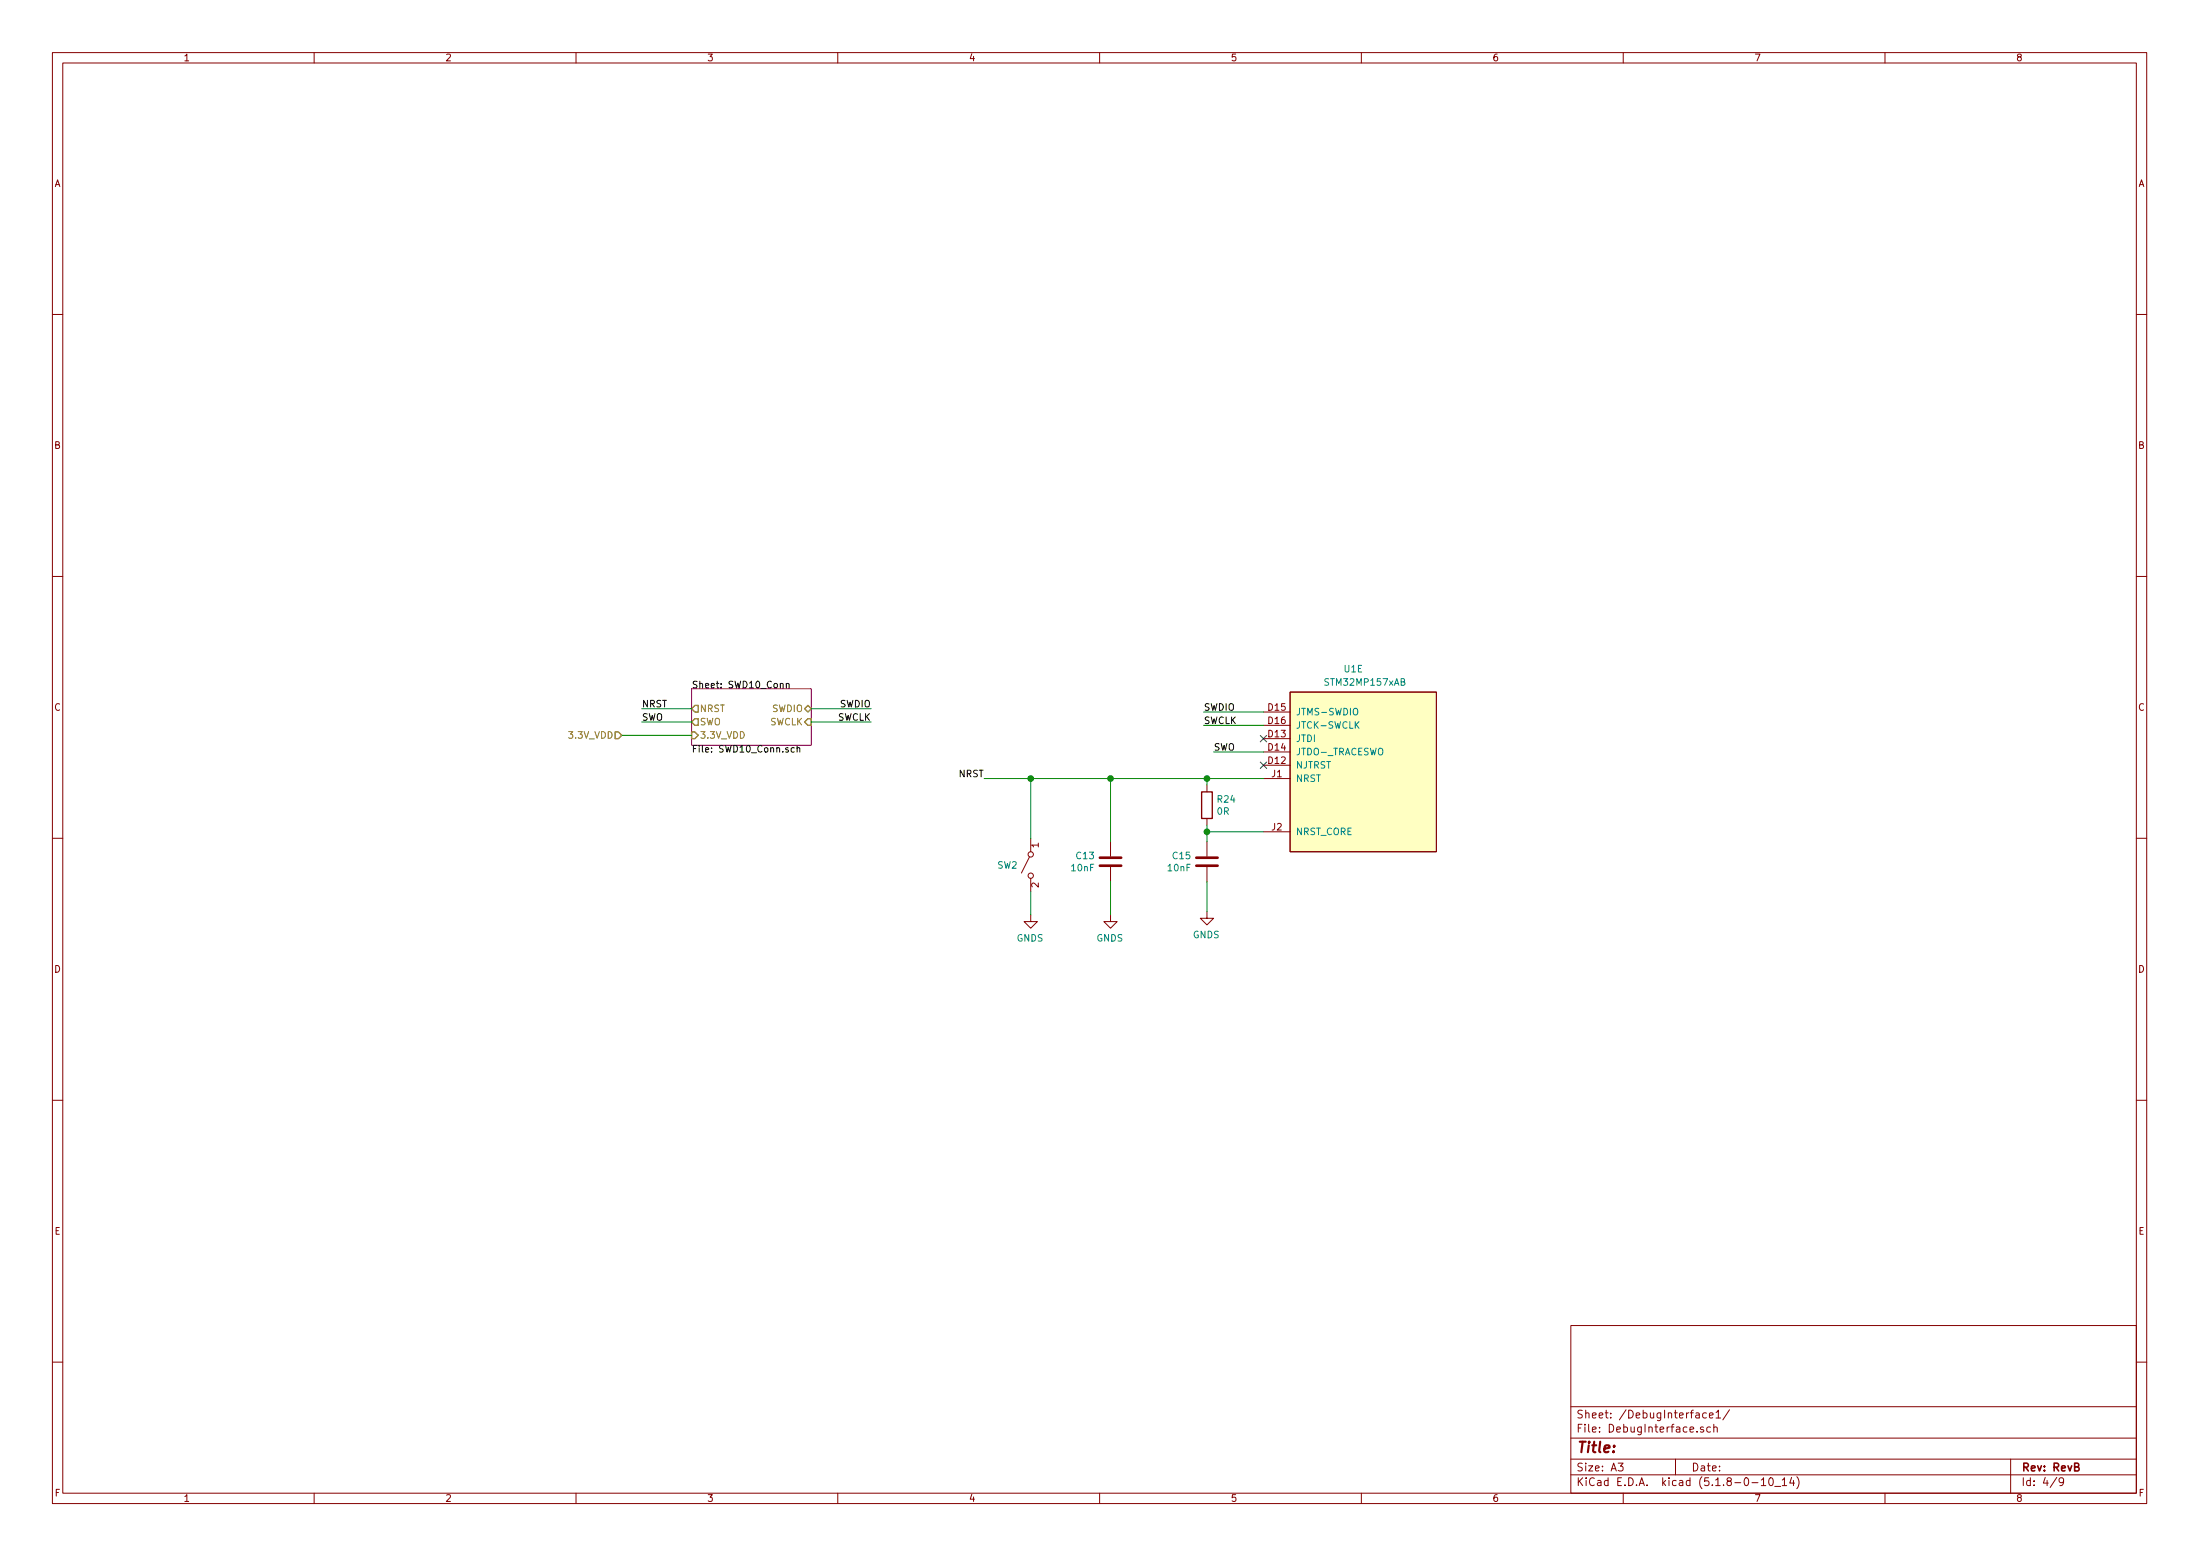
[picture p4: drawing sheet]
<svg xmlns="http://www.w3.org/2000/svg" width="420mm" height="297mm" viewBox="0 0 420 297" stroke-linecap="round" stroke-linejoin="round" font-family="sans-serif">
<g fill="none" stroke="#840000" stroke-width=".19">
<path d="M10 10h400v277h-400zM12 12h396v273.1h-396zM60 10v2M110 10v2M160 10v2M210 10v2M260 10v2M310 10v2M360 10v2M10 60h2M408 60h2M10 110h2"/>
<path d="M408 110h2M241.3 135.9h5.1M241.3 138.5h5.1M246.4 132.1h27.9v30.5h-27.9zM230.5 149.9v1.3M230.5 156.2v1.3M241.3 146.1h5.1M241.3 141h5.1M241.3 143.5h5.1M241.3 148.6h5.1M241.3 158.8h5.1M10 160h2"/>
<path d="M196.6 163.6l-1.5 3.1M196.8 174.7v1.2h-1.2l1.2 1.3 1.3-1.3h-1.3M196.8 160.1v2.5M196.8 167.7v2.5M212.1 174.7v1.2h-1.3l1.3 1.3 1.3-1.3h-1.3M212.1 160.7v2.8M212.1 165.5v2.8M230.5 174v1.3h-1.3l1.3 1.3 1.3-1.3h-1.3M230.5 160.7v2.8M230.5 165.5v2.8M408 160h2M10 210h2"/>
<path d="M408 210h2M300 253h108v32.1h-108zM10 260h2M300 278.5h108M300 274.5h108M300 268.5h108M309 279.3h1l-.5 .6 .4 .1v.7l-.2 .1-.7-.1M320 278.5v3M325.3 272.5a.37 .37 0 0 0-.6 .1l.1 .2 .5 .2 .1 .1-.2 .3-.5-.1M325.9 269.8l-.4-.1-.3 .3v.6l.3 .1 .4-.1M326.5 270.2l.7-.1-.1-.3-.4-.1-.2 .2v.7h.6M326.7 272.5l-.5-.1-.2 .3v.6l.2 .1 .5-.1"/>
<path d="M327.3 272.5h.1a.37 .37 0 0 1 .6 .1v.8M327.3 271.9v1.5M327.7 269.6l.5-.4v1.5M327.7 270.7h.9M330.3 269.1l-1.3 2M384 278.5v6.6M408 260h2M60 285.1v1.9M110 285.1v1.9M160 285.1v1.9M210 285.1v1.9M260 285.1v1.9"/>
<path d="M300 281.5h108M310 285.1v1.9M334.6 283h1.1M336.4 282.5l.4-.4v1.5M336.4 283.6h.8M337.9 282.3l.3-.2a.81 .81 0 0 1 .5 .6 .81 .81 0 0 1-.2 .8l-.2 .1a.79 .79 0 0 1-.4-1.3zM338.9 283.8h1.2M340.4 282.5l.4-.4v1.5M340.4 283.6h.8M342.2 282l-.4 1.1h.9M342.5 282.6v1M343.2 281.9a1.71 1.71 0 0 1 0 2.3"/>
<path d="M360 285.1v1.9M392.8 282l-1.3 2M394.1 282.7l-.3 .3h-.4l-.2-.3 .2-.5 .4-.1 .2 .2a1.19 1.19 0 0 1-.2 1.2l-.4 .1"/>
<circle cx="196.9" cy="167.2" r=".51"/>
<circle cx="196.9" cy="163.1" r=".51"/>
</g>
<path d="M396.2 280l.8-.1v-.4l-.3-.2h-.5v1.5h.6l.2-.1 .1-.4-.4-.3" fill="none" stroke="#840000" stroke-width=".3"/>
<path d="M132.1 131.5h22.8v10.8h-22.8z" fill="none" stroke="#840084" stroke-width=".19"/>
<path d="M149 130.6l.2-.1h.3l.1 .8M150.2 130.6l.1-.1h.3l.1 .8M150.2 130.5v.8M151.7 142.8l-.4-.1-.2 .3 .1 .5h.5M152.2 142.9l.2-.2 .3 .1 .1 .8M152.2 142.3v1.3" fill="none" stroke="#000" stroke-width=".19"/>
<path d="M117.5 139.7h.6l.6 .7-.6 .6h-.6zM132.1 139.7h.6l.6 .7-.6 .6h-.6zM132.7 134.7h.6v1.2h-.6l-.6-.6zM132.7 137.2h.6v1.3h-.6l-.6-.7zM153.7 135.3l.6-.6 .6 .6-.6 .6zM154.3 137.2h.6v1.3h-.6l-.6-.7z" fill="none" stroke="#848400" stroke-width=".25"/>
<path d="M229.5 151.2h2v5h-2z" fill="none" stroke="#840000" stroke-width=".25"/>
<path d="M246.4 132.1h27.9v30.5h-27.9z" fill="#ffffc2" stroke="#ffffc2" stroke-width=".19"/>
<path d="M258.5 135.4l.2-.2a.45 .45 0 0 1 .6 .4l-.2 .8h-.5a.92 .92 0 0 1-.1-1zM259 138.3l.5 .7M259.5 137.8l-.7 .7" fill="none" stroke="#008484" stroke-width=".19"/>
<path d="M210.1 165.3h4M210.1 163.7h4M228.5 165.3h4M228.5 163.7h4" fill="none" stroke="#840000" stroke-width=".51"/>
<g fill="none" stroke="#008400" stroke-width=".19">
<path d="M122.6 135.3h9.5M122.6 137.8h9.5M154.9 135.3h11.5M154.9 137.8h11.5M229.9 135.9h11.4M229.9 138.5h11.4M118.7 140.4h13.4M188 148.6h53.3M196.8 148.6v11.5M212.1 148.6v12.1M230.5 148.6v1.3M230.5 157.5v3.2"/>
<path d="M230.5 158.8h10.8M231.8 143.5h9.5M196.8 170.2v4.5M212.1 168.3v6.4M230.5 168.3v5.7"/>
</g>
<g fill="#008400" stroke="#008400" stroke-width=".25">
<circle cx="196.9" cy="148.6" r=".51"/>
<circle cx="212.1" cy="148.6" r=".51"/>
<circle cx="230.5" cy="158.8" r=".51"/>
<circle cx="230.5" cy="148.6" r=".51"/>
</g>
<path d="M240.7 140.4l1.2 1.2M240.7 145.5l1.2 1.2M241.9 140.4l-1.2 1.2M241.9 145.5l-1.2 1.2" fill="none" stroke="#000084" stroke-width=".19"/>
<text font-size="2.8" fill="#840000" x="301" y="277.3">Title:</text>
<g font-size="2.1" fill="#840000">
<text x="301" y="273.5">File: DebugInterface.sch</text>
<text x="301" y="270.8">Sheet: /DebugInterface1/</text>
<text x="301" y="280.9">Size: A3</text>
<text x="323" y="280.9">Date:</text>
<text x="386" y="280.9">Rev: RevB</text>
<text x="301" y="283.7">KiCad E.D.A. kicad (5.1.8-0-10_14)</text>
<text x="386" y="283.7">Id: 4/9</text>
</g>
<g font-size="1.8" fill="#840000">
<text x="35" y="11.7">1</text>
<text x="85" y="11.7">2</text>
<text x="135" y="11.7">3</text>
<text x="185" y="11.7">4</text>
<text x="235" y="11.7">5</text>
<text x="285" y="11.7">6</text>
<text x="335" y="11.7">7</text>
<text x="385" y="11.7">8</text>
<text x="10.4" y="35.7">A</text>
<text x="408.4" y="35.7">A</text>
<text x="10.4" y="85.7">B</text>
<text x="408.4" y="85.7">B</text>
<text x="10.4" y="135.7">C</text>
<text x="242.2" y="135.7">D15</text>
<text x="408.4" y="135.7">C</text>
<text x="242.2" y="140.8">D13</text>
<text x="242.2" y="143.3">D14</text>
<text x="242.2" y="138.2">D16</text>
<text x="242.2" y="145.8">D12</text>
<text x="242.9" y="148.4">J1</text>
<text x="198.4" y="161.8" transform="rotate(-90 198.4 161.8)">1</text>
<text x="242.9" y="158.5">J2</text>
<text x="198.4" y="169.4" transform="rotate(-90 198.4 169.4)">2</text>
<text x="10.4" y="185.7">D</text>
<text x="408.4" y="185.7">D</text>
<text x="10.4" y="235.7">E</text>
<text x="408.4" y="235.7">E</text>
<text x="10.5" y="285.7">F</text>
<text x="35" y="286.7">1</text>
<text x="85" y="286.7">2</text>
<text x="135" y="286.7">3</text>
<text x="185" y="286.7">4</text>
<text x="235" y="286.7">5</text>
<text x="285" y="286.7">6</text>
<text x="335" y="286.7">7</text>
<text x="385" y="286.7">8</text>
<text x="408.5" y="285.7">F</text>
</g>
<g font-size="1.8">
<text x="132.1" y="131.4">Sheet: SWD10_Conn</text>
<text x="122.6" y="135">NRST</text>
<text x="122.6" y="137.6">SWO</text>
<text x="159.9" y="137.6">SWCLK</text>
<text x="160.4" y="135">SWDIO</text>
<text x="229.9" y="135.7">SWDIO</text>
<text x="132.1" y="143.6">File: SWD10_Conn.sch</text>
<text x="229.9" y="138.2">SWCLK</text>
<text x="231.8" y="143.3">SWO</text>
<text x="183.1" y="148.4">NRST</text>
</g>
<g font-size="1.8" fill="#008484">
<text x="253.3" y="130.9">STM32MP157xAB</text>
<text x="256.7" y="128.4">U1E</text>
<text x="247.4" y="136.6">JTMS-SWDIO</text>
<text x="247.4" y="141.6">JTDI</text>
<text x="247.4" y="139.1">JTCK-SWCLK</text>
<text x="247.4" y="146.7">NJTRST</text>
<text x="247.4" y="144.2">JTDO-_TRACESWO</text>
<text x="247.4" y="149.3">NRST</text>
<text x="232.5" y="155.5">0R</text>
<text x="232.6" y="153.2">R24</text>
<text x="247.4" y="159.4">NRST_CORE</text>
<text x="190.5" y="165.8">SW2</text>
<text x="204.7" y="166.3">10nF</text>
<text x="205.6" y="164">C13</text>
<text x="223.1" y="166.3">10nF</text>
<text x="224" y="164">C15</text>
<text x="194.2" y="179.7">GNDS</text>
<text x="209.4" y="179.7">GNDS</text>
<text x="227.8" y="179.1">GNDS</text>
</g>
<g font-size="1.8" fill="#848400">
<text x="133.6" y="135.9">NRST</text>
<text x="147.4" y="135.9">SWDIO</text>
<text x="108.9" y="141">3.3V_VDD</text>
<text x="133.6" y="141">3.3V_VDD</text>
<text x="133.6" y="138.5">SWO</text>
<text x="146.9" y="138.5">SWCLK</text>
</g>
</svg>
